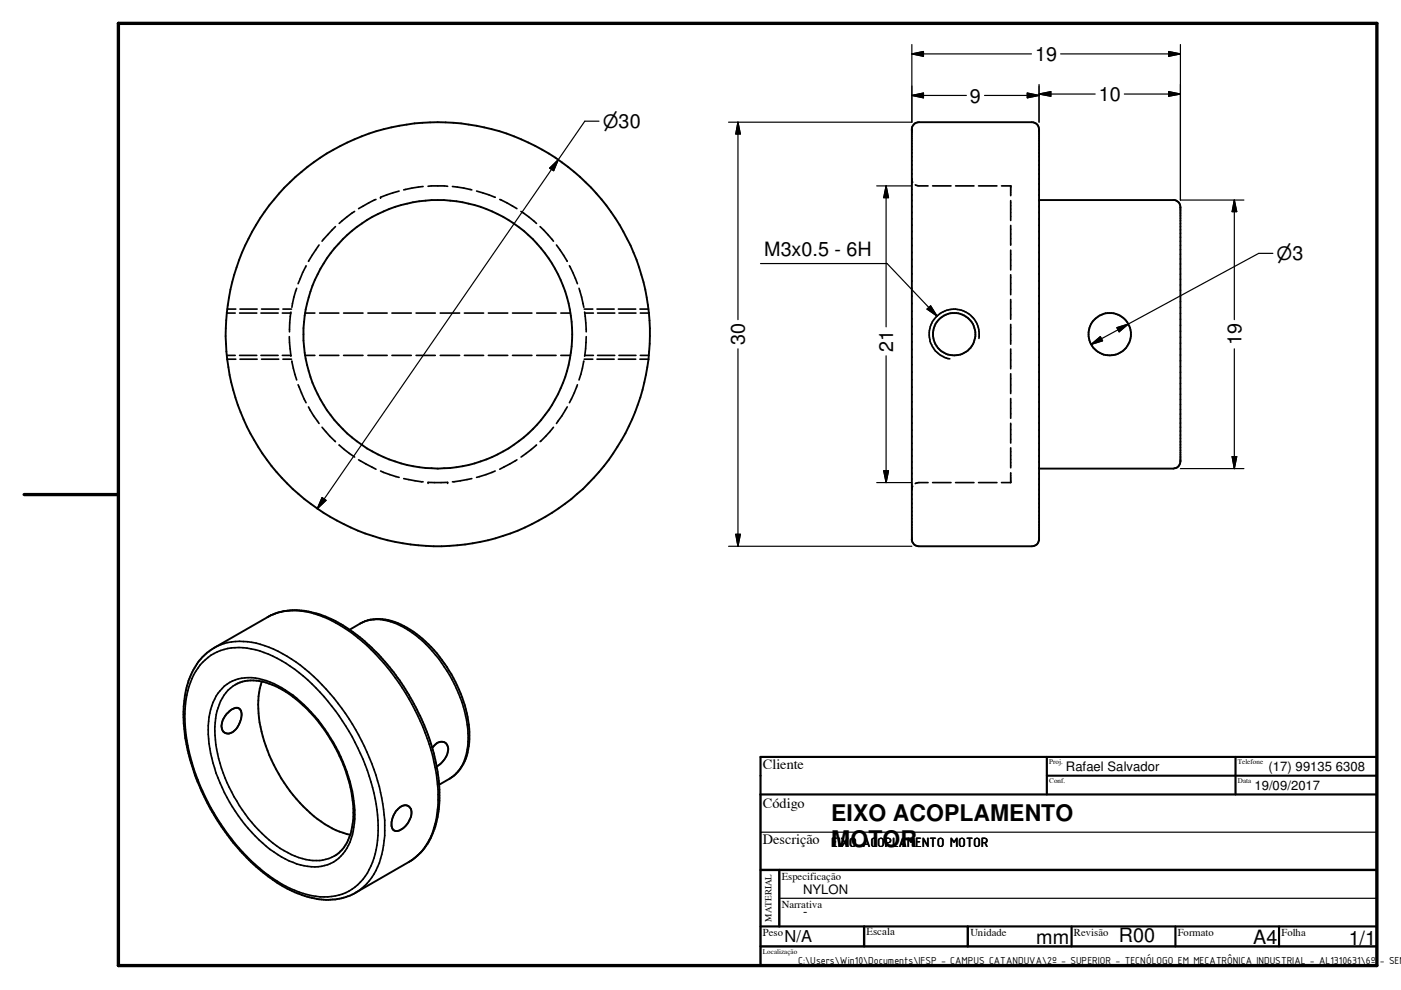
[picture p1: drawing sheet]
<svg xmlns="http://www.w3.org/2000/svg" width="297mm" height="210mm" viewBox="0 0 297 210" stroke-linecap="round" stroke-linejoin="round" font-family="sans-serif">
<g fill="#000">
<circle cx="193.3" cy="27.4" r=".2"/>
<circle cx="214.3" cy="39.4" r=".18"/>
<circle cx="220.3" cy="27.4" r=".2"/>
<circle cx="80.7" cy="41.8" r=".18"/>
<circle cx="90.8" cy="102.3" r=".18"/>
<circle cx="94.9" cy="102.3" r=".18"/>
<circle cx="193.3" cy="114.3" r=".2"/>
<circle cx="220.3" cy="114.3" r=".2"/>
</g>
<g fill="none" stroke="#000" stroke-width=".41">
<path d="M193.8 26.4l.4-.4 .6-.1h24a1.52 1.52 0 0 1 1.5 1.5v86.9a1.45 1.45 0 0 1-1.5 1.5h-24.3a1.43 1.43 0 0 1-1.2-1.2v-87.5zM220.3 42.4h28.8a1.51 1.51 0 0 1 1.2 1.5v53.9a1.52 1.52 0 0 1-1.5 1.6h-28.5M42.9 139.4l1-1 1.5-1 11.3-6.5a12.2 12.2 0 0 1 7.8-1.4l.4 .1a21.4 21.4 0 0 1 7.8 3 46.1 46.1 0 0 1 17.8 22.5 40.3 40.3 0 0 1 2.7 12.3v2.4a16.6 16.6 0 0 1-4.3 11.3l-1.8 1.4-11.7 6.8a13.4 13.4 0 0 1-11.9 .3l-1.5-.7a38.1 38.1 0 0 1-13.8-11.9 46 46 0 0 1-9.1-22.4 20.6 20.6 0 0 1 2.9-14.2zM74.1 133.5a14.5 14.5 0 0 1 3.9-2 10.8 10.8 0 0 1 8.3 1.6 29.2 29.2 0 0 1 13.1 20.5 12.5 12.5 0 0 1-2.2 10 12.4 12.4 0 0 1-4.1 2.8M48.2 151.2a2.42 2.42 0 0 1 2.5-1 1.51 1.51 0 0 1 .5 1.8l-.4 1.4a3.1 3.1 0 0 1-2.6 2.1 1.58 1.58 0 0 1-1.1-2.3l.3-.8zM49.9 145.2a8.7 8.7 0 0 1 7.8 0 27.2 27.2 0 0 1 11.7 10.5 31.6 31.6 0 0 1 5.5 17.4 10.1 10.1 0 0 1-3.6 8.1l-.4 .3M55.5 144.5a21.4 21.4 0 0 0 .5 12.6 32.5 32.5 0 0 0 13.6 18.1l1.6 .8 3 1M91.6 158.6a2.1 2.1 0 0 1 2.8-1.1 2.12 2.12 0 0 1 .3 2.7 5.1 5.1 0 0 1-2.1 2.3M84 171.9a2.07 2.07 0 0 1 2.7-.9 2.09 2.09 0 0 1 .2 2.6 3.5 3.5 0 0 1-3.2 2.5l-.3-.1-.3-.4-.1-1.4 .4-1.3z"/>
<circle cx="92.8" cy="70.9" r="28.5"/>
<circle cx="92.8" cy="70.9" r="45"/>
<circle cx="202.3" cy="70.9" r="4.5"/>
<circle cx="235.3" cy="70.9" r="4.5"/>
</g>
<g fill="none" stroke="#000" stroke-width=".35">
<path d="M89.7 39.5l-4.1 .8M90.8 39.5h4.1M95.9 39.5l4.1 .8M193.3 37.9l.2 .8M194.1 39.2l.7 .2h2M197.7 39.4h3.9M202.6 39.4h3.9M207.5 39.4h3.9M212.3 39.4h2v2.1M64.9 56.3l-1.7 3.9M67.6 51.9l-2.2 3.5M71.1 48l-2.8 3.1"/>
<path d="M75.2 44.8l-3.3 2.6M79.7 42.3l-3.7 1.9M84.6 40.5l-3.9 1.3M101 40.5l4 1.3M106 42.3l3.6 1.9M110.4 44.8l3.3 2.6M114.5 48l2.8 3.1M118 51.9l2.3 3.5M120.7 56.3l1.7 3.9M214.3 42.5v4.2M214.3 47.8v4.2M214.3 53v4.2"/>
<path d="M214.3 58.3v4.2M48.1 75.4h1.8M48.1 66.4h1.8M48.2 65.5h1.8M48.2 76.2h1.8M50.8 75.4h3.6M50.8 66.4h3.6M50.9 65.5h3.6M50.9 76.2h3.6M55.3 75.4h3.7M55.3 66.4h3.7M55.5 65.5h3.6"/>
<path d="M55.5 76.2h3.6M59.9 75.4h1.8M59.9 66.4h1.8M60 65.5h1.8M60 76.2h1.8M61.3 71.4l.4 4M61.7 66.2l-.3 4.2M61.7 75.4v.1M61.9 76.5l1 4.1M62.9 61.1l-.6 1.9-.4 2.2M64.7 75.4h2.1M64.7 66.4h2.1"/>
<path d="M67.8 75.4h4M67.8 66.4h4M72.9 75.4h4.1M72.9 66.4h4.1M78 75.4h4.1M78 66.4h4.1M83.1 75.4h4.1M83.1 66.4h4.1M88.2 75.4h4.1M88.2 66.4h4.1M93.3 75.4h4.1M93.3 66.4h4.1"/>
<path d="M98.5 75.4h4M98.5 66.4h4M103.5 75.4h4.2M103.5 66.4h4.2M108.7 75.4h4.1M108.7 66.4h4.1M113.8 75.4h4.1M113.8 66.4h4.1M118.9 75.4h2M118.9 66.4h2M122.8 61.1l1 4.1M123.8 76.5l-1 4.1"/>
<path d="M123.9 65.5h1.8M123.9 76.2h1.8M123.9 66.2l.4 4.2M124 75.4l-.1 .1M124 75.4h1.8M124 66.4h1.8M124.3 71.4l-.3 4M126.6 65.5h3.6M126.6 76.2h3.6M126.7 75.4h3.6M126.7 66.4h3.6M131.1 65.5h3.7"/>
<path d="M131.1 76.2h3.7M131.2 75.4h3.6M131.2 66.4h3.6M135.7 65.5h1.8M135.7 76.2h1.8M135.8 75.4h1.8M135.8 66.4h1.8M207.6 71.8a5.3 5.3 0 0 0-4.4-6.2 5.3 5.3 0 0 0-6.1 4.3 5.3 5.3 0 0 0 4.3 6.2M214.3 63.5v4.2M214.3 68.8v4.2M214.3 74v4.2M214.3 79.2v4.2"/>
<path d="M63.2 81.6l1.7 3.8M65.4 86.3l2.2 3.5M68.3 90.6l2.8 3M71.9 94.4l3.3 2.5M76 97.5l3.7 2M80.7 99.9l3.9 1.3M105 99.9l-4 1.3M109.6 97.5l-3.6 2M113.7 94.4l-3.2 2.5M117.3 90.6l-2.8 3M120.3 86.3l-2.3 3.5M122.4 81.6l-1.7 3.8"/>
<path d="M214.3 84.5v4.2M214.3 89.7v4.2M214.3 95v4.2M85.6 101.5l4.1 .7M90.8 102.3h4.1M100 101.5l-4.1 .7M193.5 103.1l-.2 .7M196.8 102.3h-2l-.7 .2M197.7 102.3h3.9M202.6 102.3h3.9M207.5 102.3h3.9M214.3 100.2v2.1h-2"/>
<path d="M45.4 137.4a13.2 13.2 0 0 1 11.7-.2 34.1 34.1 0 0 1 13.8 10.9 48.3 48.3 0 0 1 10.7 25.8 21 21 0 0 1-2.3 11.4l-1.5 2-2.4 2M56.7 130.9a13.3 13.3 0 0 1 11.7-.2 34.1 34.1 0 0 1 13.8 10.9 48.1 48.1 0 0 1 10.7 25.8 20 20 0 0 1-2.3 11.4l-1.5 2-2.4 2M76.4 132.2a8.6 8.6 0 0 1 7.9 .2 25.2 25.2 0 0 1 11 10.8 26.4 26.4 0 0 1 3.9 14.9 8.6 8.6 0 0 1-3.9 7M43 140.4a11.1 11.1 0 0 1 11.1-2.6 31.4 31.4 0 0 1 15.4 10.9 44.5 44.5 0 0 1 10.7 26.3 17.6 17.6 0 0 1-3.2 11.4 10.7 10.7 0 0 1-11.8 3.3 30.4 30.4 0 0 1-14.5-9.9 45.4 45.4 0 0 1-11.5-27.4 17.8 17.8 0 0 1 3.2-11.4zM47.6 145.5a9.3 9.3 0 0 1 9.6-.9 29.6 29.6 0 0 1 13.5 12.8 30.3 30.3 0 0 1 4.4 17.1 9.8 9.8 0 0 1-5 8.6 10.7 10.7 0 0 1-8.8-.6 30.7 30.7 0 0 1-12-11.4 32.4 32.4 0 0 1-5.1-17.3 11.5 11.5 0 0 1 3.4-8.3zM49.9 145.2a9.8 9.8 0 0 0-4.3 8 30.1 30.1 0 0 0 5.8 18.5 26 26 0 0 0 11.9 10.1 8.8 8.8 0 0 0 7.6-.3"/>
</g>
<path d="M25.1 5h266.8v199.7h-266.8zM5.1 104.9h20" fill="none" stroke="#000" stroke-width=".71"/>
<path d="M222 160.5v7.9M222 164.5h69.9M262 160.5v7.9M291.9 168.4h-130.7v-7.9h130.7v44.2h-64.7M161.2 196.4h130.7M227.2 196.4v4.3M249.2 196.4v4.3M271.2 196.4v4.3" fill="none" stroke="#000" stroke-width=".46"/>
<g fill="none" stroke="#000" stroke-width=".25">
<path d="M193.3 11.4l2.5-.5v1zM193.3 9.4v16.5h-38.8M193.3 11.4h25.4M217.8 19.7l2.5 .5-2.5 .5zM220.3 19.9l2.5-.5v1zM220.3 19.9h11.9M220.3 17.9v8M224.9 11.4h25.4M238.4 19.9h11.9M247.8 19.4l2.5 .5-2.5 .5zM247.8 10.9l2.5 .5-2.5 .5zM250.3 9.4v33h13.4"/>
<path d="M116.5 35.6l1.9-1.7-1 2.3zM127 25.7h-3l-56.7 82.2M156.5 25.9l.5 2.5h-1zM156.5 25.9v41.9M185.9 39.4h7.4M187.9 39.4l.5 2.5h-1zM187.9 39.4v29.9M193.3 20.2l2.5-.5v1zM193.3 20.2h11.6M208.7 20.2h11.6M161.2 55.9h26.9l10.6 11.1M261.7 42.4l.5 2.5h-1z"/>
<path d="M261.7 42.4v25.4M269.9 53.7h-3l-27.7 15M156.5 74v41.8M187.9 75.4v26.9M196.6 65.5l.7-.6 1.4 2.1zM231.3 73l2-1.6 .5 .9zM236.8 69.5l2.4-.8-1.9 1.7zM239.2 68.7l-7.9 4.3M261.7 74v25.4M187.4 99.8h1l-.5 2.5zM250.3 99.4h13.4M261.2 96.8h1l-.5 2.6z"/>
<path d="M68.3 105.5l.8 .6-1.8 1.8zM154.5 115.8h38.8M156 113.3h1l-.5 2.5zM185.9 102.3h7.4M161.2 176.4h130.7M165.2 190.5h126.7"/>
</g>
<path d="M161.2 168.4v36.3h88M161.2 184.4h130.7M165.2 184.4v12M183.2 196.4v4.3M205.2 196.4v4.3M161.2 200.7h130.7" fill="none" stroke="#000" stroke-width=".51"/>
<g fill="#000">
<path d="M193.3 20.2l2.5-.5v1zM193.3 11.4l2.5-.5v1zM220.3 19.9l2.5-.5v1zM247.8 10.9l2.5 .5-2.5 .5zM116.5 35.6l1.9-1.7-1 2.3zM156.5 25.9l.5 2.5h-1zM217.8 19.7l2.5 .5-2.5 .5zM247.8 19.4l2.5 .5-2.5 .5zM187.9 39.4l.5 2.5h-1zM261.7 42.4l.5 2.5h-1zM196.6 65.5l.7-.6 1.4 2.1zM231.3 73l2-1.6 .5 .9z"/>
<path d="M236.8 69.5l2.4-.8-1.9 1.7zM187.4 99.8h1l-.5 2.5zM261.2 96.8h1l-.5 2.6zM68.3 105.5l.8 .6-1.8 1.8zM156 113.3h1l-.5 2.5z"/>
</g>
<g font-size="4.9">
<text x="176.2" y="174">EIXO ACOPLAMENTO</text>
<text x="176.2" y="179.5">MOTOR</text>
</g>
<g font-size="4.2">
<text x="219.5" y="13">19</text>
<text x="205.7" y="21.8">9</text>
<text x="233" y="21.4">10</text>
<text x="162" y="54.3">M3x0.5 - 6H</text>
<text x="157.9" y="73.2" transform="rotate(-90 157.9 73.2)">30</text>
<text x="189.4" y="74.7" transform="rotate(-90 189.4 74.7)">21</text>
<text x="263.2" y="73.2" transform="rotate(-90 263.2 73.2)">19</text>
<text x="219.7" y="200.2">mm</text>
<text x="237.2" y="199.6">R00</text>
<text x="265.7" y="200.1">A4</text>
<text x="286" y="200.4">1/1</text>
</g>
<g font-size="3.9">
<text x="127.8" y="27.2">⌀30</text>
<text x="270.7" y="55.2">⌀3</text>
</g>
<text font-size="3.5" x="166.3" y="199.7">N/A</text>
<text font-size="3.1" x="176.2" y="179.6">EIXO ACOPLAMENTO MOTOR</text>
<g font-size="3">
<text x="161.8" y="163.1">Cliente</text>
<text x="161.8" y="171.4">Código</text>
<text x="161.8" y="179">Descrição</text>
</g>
<g font-size="2.8">
<text x="226" y="163.5">Rafael Salvador</text>
<text x="266" y="167.5">19/09/2017</text>
<text x="268.9" y="163.5">(17) 99135 6308</text>
<text x="170.3" y="189.5">NYLON</text>
<text x="170.3" y="194.3">-</text>
</g>
<g font-size="2.3">
<text x="183.7" y="198.2">Escala</text>
<text x="169.2" y="204.3">C:\Users\Win10\Documents\IFSP - CAMPUS CATANDUVA\2º - SUPERIOR - TECNÓLOGO EM MECATRÔNICA INDUSTRIAL - AL1310631\6º - SEM</text>
</g>
<g font-size="2.2">
<text x="165.8" y="186.5">Especificação</text>
<text x="165.8" y="192.5">Narrativa</text>
<text x="161.8" y="198.5">Peso</text>
<text x="205.7" y="198.5">Unidade</text>
<text x="227.7" y="198.5">Revisão</text>
<text x="249.7" y="198.5">Formato</text>
<text x="271.7" y="198.5">Folha</text>
</g>
<text font-size="2" x="163.6" y="195.5" transform="rotate(-90 163.6 195.5)">MATERIAL</text>
<g font-size="1.5">
<text x="222.5" y="162">Proj.</text>
<text x="222.5" y="166">Conf.</text>
<text x="262.5" y="166">Data</text>
<text x="262.5" y="162">Telefone</text>
<text x="161.8" y="202.2">Localização</text>
</g>
</svg>
